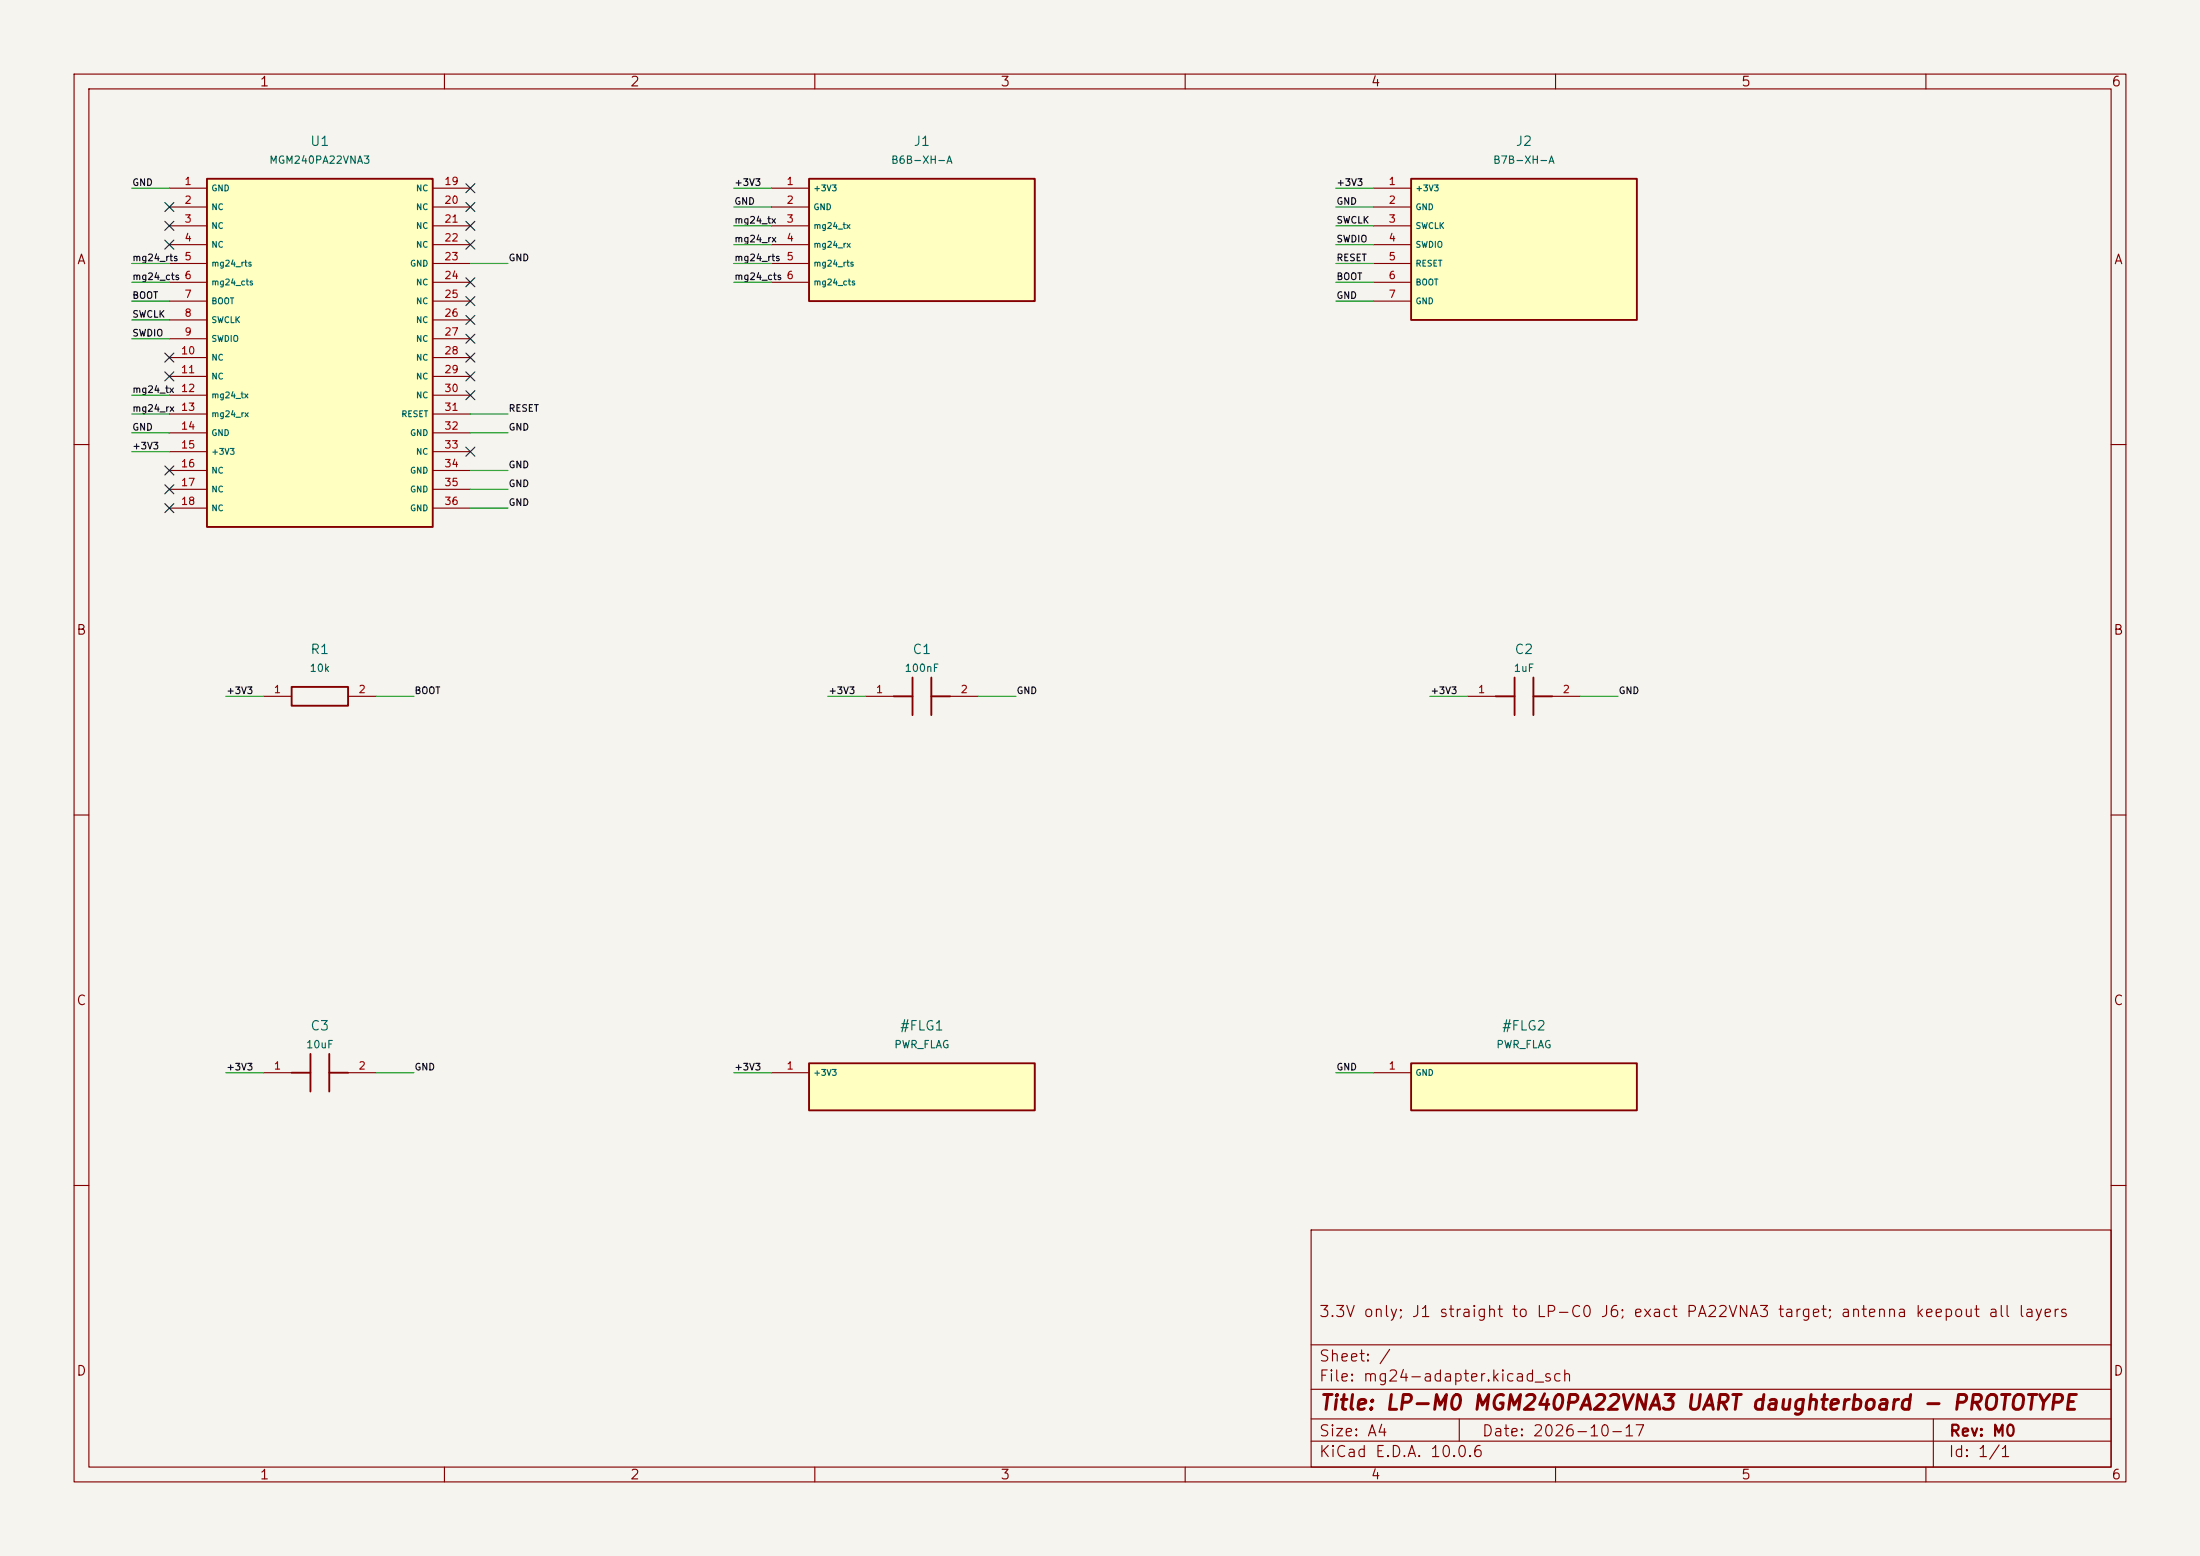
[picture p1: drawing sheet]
(kicad_sch (version 20250114) (generator "eeschema") (paper "A4") (title_block (title "LP-M0 MGM240PA22VNA3 UART daughterboard - PROTOTYPE") (date "2026-10-17") (rev "M0") (comment 1 "3.3V only; J1 straight to LP-C0 J6; exact PA22VNA3 target; antenna keepout all layers"))
(lib_symbols
(symbol "Carrier:LP_U1" (pin_names (offset 0.508)) (in_bom yes) (on_board yes)
(property "Reference" "U1" (at 0 5.08 0) (effects (font (size 1.27 1.27))))
(property "Value" "MGM240PA22VNA3" (at 0 2.54 0) (effects (font (size 1.27 1.27))))
(symbol "LP_U1_0_1" (rectangle (start -15.24 1.27) (end 15.24 -45.72) (stroke (width 0.254) (type default)) (fill (type background))))
(symbol "LP_U1_1_1"
(pin passive line (at -20.32 0.0 0) (length 5.08) (name "GND" (effects (font (size 0.8 0.8)))) (number "1" (effects (font (size 1 1)))))
(pin passive line (at -20.32 -2.54 0) (length 5.08) (name "NC" (effects (font (size 0.8 0.8)))) (number "2" (effects (font (size 1 1)))))
(pin passive line (at -20.32 -5.08 0) (length 5.08) (name "NC" (effects (font (size 0.8 0.8)))) (number "3" (effects (font (size 1 1)))))
(pin passive line (at -20.32 -7.62 0) (length 5.08) (name "NC" (effects (font (size 0.8 0.8)))) (number "4" (effects (font (size 1 1)))))
(pin input line (at -20.32 -10.16 0) (length 5.08) (name "mg24_rts" (effects (font (size 0.8 0.8)))) (number "5" (effects (font (size 1 1)))))
(pin output line (at -20.32 -12.7 0) (length 5.08) (name "mg24_cts" (effects (font (size 0.8 0.8)))) (number "6" (effects (font (size 1 1)))))
(pin input line (at -20.32 -15.24 0) (length 5.08) (name "BOOT" (effects (font (size 0.8 0.8)))) (number "7" (effects (font (size 1 1)))))
(pin input line (at -20.32 -17.78 0) (length 5.08) (name "SWCLK" (effects (font (size 0.8 0.8)))) (number "8" (effects (font (size 1 1)))))
(pin bidirectional line (at -20.32 -20.32 0) (length 5.08) (name "SWDIO" (effects (font (size 0.8 0.8)))) (number "9" (effects (font (size 1 1)))))
(pin passive line (at -20.32 -22.86 0) (length 5.08) (name "NC" (effects (font (size 0.8 0.8)))) (number "10" (effects (font (size 1 1)))))
(pin passive line (at -20.32 -25.4 0) (length 5.08) (name "NC" (effects (font (size 0.8 0.8)))) (number "11" (effects (font (size 1 1)))))
(pin input line (at -20.32 -27.94 0) (length 5.08) (name "mg24_tx" (effects (font (size 0.8 0.8)))) (number "12" (effects (font (size 1 1)))))
(pin output line (at -20.32 -30.48 0) (length 5.08) (name "mg24_rx" (effects (font (size 0.8 0.8)))) (number "13" (effects (font (size 1 1)))))
(pin passive line (at -20.32 -33.02 0) (length 5.08) (name "GND" (effects (font (size 0.8 0.8)))) (number "14" (effects (font (size 1 1)))))
(pin power_in line (at -20.32 -35.56 0) (length 5.08) (name "+3V3" (effects (font (size 0.8 0.8)))) (number "15" (effects (font (size 1 1)))))
(pin passive line (at -20.32 -38.1 0) (length 5.08) (name "NC" (effects (font (size 0.8 0.8)))) (number "16" (effects (font (size 1 1)))))
(pin passive line (at -20.32 -40.64 0) (length 5.08) (name "NC" (effects (font (size 0.8 0.8)))) (number "17" (effects (font (size 1 1)))))
(pin passive line (at -20.32 -43.18 0) (length 5.08) (name "NC" (effects (font (size 0.8 0.8)))) (number "18" (effects (font (size 1 1)))))
(pin passive line (at 20.32 0.0 180) (length 5.08) (name "NC" (effects (font (size 0.8 0.8)))) (number "19" (effects (font (size 1 1)))))
(pin passive line (at 20.32 -2.54 180) (length 5.08) (name "NC" (effects (font (size 0.8 0.8)))) (number "20" (effects (font (size 1 1)))))
(pin passive line (at 20.32 -5.08 180) (length 5.08) (name "NC" (effects (font (size 0.8 0.8)))) (number "21" (effects (font (size 1 1)))))
(pin passive line (at 20.32 -7.62 180) (length 5.08) (name "NC" (effects (font (size 0.8 0.8)))) (number "22" (effects (font (size 1 1)))))
(pin passive line (at 20.32 -10.16 180) (length 5.08) (name "GND" (effects (font (size 0.8 0.8)))) (number "23" (effects (font (size 1 1)))))
(pin passive line (at 20.32 -12.7 180) (length 5.08) (name "NC" (effects (font (size 0.8 0.8)))) (number "24" (effects (font (size 1 1)))))
(pin passive line (at 20.32 -15.24 180) (length 5.08) (name "NC" (effects (font (size 0.8 0.8)))) (number "25" (effects (font (size 1 1)))))
(pin passive line (at 20.32 -17.78 180) (length 5.08) (name "NC" (effects (font (size 0.8 0.8)))) (number "26" (effects (font (size 1 1)))))
(pin passive line (at 20.32 -20.32 180) (length 5.08) (name "NC" (effects (font (size 0.8 0.8)))) (number "27" (effects (font (size 1 1)))))
(pin passive line (at 20.32 -22.86 180) (length 5.08) (name "NC" (effects (font (size 0.8 0.8)))) (number "28" (effects (font (size 1 1)))))
(pin passive line (at 20.32 -25.4 180) (length 5.08) (name "NC" (effects (font (size 0.8 0.8)))) (number "29" (effects (font (size 1 1)))))
(pin passive line (at 20.32 -27.94 180) (length 5.08) (name "NC" (effects (font (size 0.8 0.8)))) (number "30" (effects (font (size 1 1)))))
(pin input line (at 20.32 -30.48 180) (length 5.08) (name "RESET" (effects (font (size 0.8 0.8)))) (number "31" (effects (font (size 1 1)))))
(pin passive line (at 20.32 -33.02 180) (length 5.08) (name "GND" (effects (font (size 0.8 0.8)))) (number "32" (effects (font (size 1 1)))))
(pin passive line (at 20.32 -35.56 180) (length 5.08) (name "NC" (effects (font (size 0.8 0.8)))) (number "33" (effects (font (size 1 1)))))
(pin passive line (at 20.32 -38.1 180) (length 5.08) (name "GND" (effects (font (size 0.8 0.8)))) (number "34" (effects (font (size 1 1)))))
(pin passive line (at 20.32 -40.64 180) (length 5.08) (name "GND" (effects (font (size 0.8 0.8)))) (number "35" (effects (font (size 1 1)))))
(pin passive line (at 20.32 -43.18 180) (length 5.08) (name "GND" (effects (font (size 0.8 0.8)))) (number "36" (effects (font (size 1 1)))))))
(symbol "Carrier:LP_J1" (pin_names (offset 0.508)) (in_bom yes) (on_board yes)
(property "Reference" "J1" (at 0 5.08 0) (effects (font (size 1.27 1.27))))
(property "Value" "B6B-XH-A" (at 0 2.54 0) (effects (font (size 1.27 1.27))))
(symbol "LP_J1_0_1" (rectangle (start -15.24 1.27) (end 15.24 -15.239999999999998) (stroke (width 0.254) (type default)) (fill (type background))))
(symbol "LP_J1_1_1"
(pin passive line (at -20.32 0.0 0) (length 5.08) (name "+3V3" (effects (font (size 0.8 0.8)))) (number "1" (effects (font (size 1 1)))))
(pin passive line (at -20.32 -2.54 0) (length 5.08) (name "GND" (effects (font (size 0.8 0.8)))) (number "2" (effects (font (size 1 1)))))
(pin passive line (at -20.32 -5.08 0) (length 5.08) (name "mg24_tx" (effects (font (size 0.8 0.8)))) (number "3" (effects (font (size 1 1)))))
(pin passive line (at -20.32 -7.62 0) (length 5.08) (name "mg24_rx" (effects (font (size 0.8 0.8)))) (number "4" (effects (font (size 1 1)))))
(pin passive line (at -20.32 -10.16 0) (length 5.08) (name "mg24_rts" (effects (font (size 0.8 0.8)))) (number "5" (effects (font (size 1 1)))))
(pin passive line (at -20.32 -12.7 0) (length 5.08) (name "mg24_cts" (effects (font (size 0.8 0.8)))) (number "6" (effects (font (size 1 1)))))))
(symbol "Carrier:LP_J2" (pin_names (offset 0.508)) (in_bom yes) (on_board yes)
(property "Reference" "J2" (at 0 5.08 0) (effects (font (size 1.27 1.27))))
(property "Value" "B7B-XH-A" (at 0 2.54 0) (effects (font (size 1.27 1.27))))
(symbol "LP_J2_0_1" (rectangle (start -15.24 1.27) (end 15.24 -17.78) (stroke (width 0.254) (type default)) (fill (type background))))
(symbol "LP_J2_1_1"
(pin passive line (at -20.32 0.0 0) (length 5.08) (name "+3V3" (effects (font (size 0.8 0.8)))) (number "1" (effects (font (size 1 1)))))
(pin passive line (at -20.32 -2.54 0) (length 5.08) (name "GND" (effects (font (size 0.8 0.8)))) (number "2" (effects (font (size 1 1)))))
(pin passive line (at -20.32 -5.08 0) (length 5.08) (name "SWCLK" (effects (font (size 0.8 0.8)))) (number "3" (effects (font (size 1 1)))))
(pin passive line (at -20.32 -7.62 0) (length 5.08) (name "SWDIO" (effects (font (size 0.8 0.8)))) (number "4" (effects (font (size 1 1)))))
(pin passive line (at -20.32 -10.16 0) (length 5.08) (name "RESET" (effects (font (size 0.8 0.8)))) (number "5" (effects (font (size 1 1)))))
(pin passive line (at -20.32 -12.7 0) (length 5.08) (name "BOOT" (effects (font (size 0.8 0.8)))) (number "6" (effects (font (size 1 1)))))
(pin passive line (at -20.32 -15.24 0) (length 5.08) (name "GND" (effects (font (size 0.8 0.8)))) (number "7" (effects (font (size 1 1)))))))
(symbol "Carrier:LP_R1" (pin_names (offset 0.508)) (in_bom yes) (on_board yes)
(property "Reference" "R1" (at 0 5.08 0) (effects (font (size 1.27 1.27))))
(property "Value" "10k" (at 0 2.54 0) (effects (font (size 1.27 1.27))))
(symbol "LP_R1_0_1" (rectangle (start -3.81 -1.27) (end 3.81 1.27) (stroke (width 0.254) (type default)) (fill (type none))))
(symbol "LP_R1_1_1"
(pin passive line (at -7.62 0 0) (length 3.81) (name "~" (effects (font (size 0.8 0.8)))) (number "1" (effects (font (size 1 1)))))
(pin passive line (at 7.62 0 180) (length 3.81) (name "~" (effects (font (size 0.8 0.8)))) (number "2" (effects (font (size 1 1)))))))
(symbol "Carrier:LP_C1" (pin_names (offset 0.508)) (in_bom yes) (on_board yes)
(property "Reference" "C1" (at 0 5.08 0) (effects (font (size 1.27 1.27))))
(property "Value" "100nF" (at 0 2.54 0) (effects (font (size 1.27 1.27))))
(symbol "LP_C1_0_1" (polyline (pts (xy -1.27 -2.54) (xy -1.27 2.54)) (stroke (width 0.254) (type default)) (fill (type none)))(polyline (pts (xy 1.27 -2.54) (xy 1.27 2.54)) (stroke (width 0.254) (type default)) (fill (type none)))(polyline (pts (xy -3.81 0) (xy -1.27 0)) (stroke (width 0.254) (type default)) (fill (type none)))(polyline (pts (xy 1.27 0) (xy 3.81 0)) (stroke (width 0.254) (type default)) (fill (type none))))
(symbol "LP_C1_1_1"
(pin passive line (at -7.62 0 0) (length 3.81) (name "~" (effects (font (size 0.8 0.8)))) (number "1" (effects (font (size 1 1)))))
(pin passive line (at 7.62 0 180) (length 3.81) (name "~" (effects (font (size 0.8 0.8)))) (number "2" (effects (font (size 1 1)))))))
(symbol "Carrier:LP_C2" (pin_names (offset 0.508)) (in_bom yes) (on_board yes)
(property "Reference" "C2" (at 0 5.08 0) (effects (font (size 1.27 1.27))))
(property "Value" "1uF" (at 0 2.54 0) (effects (font (size 1.27 1.27))))
(symbol "LP_C2_0_1" (polyline (pts (xy -1.27 -2.54) (xy -1.27 2.54)) (stroke (width 0.254) (type default)) (fill (type none)))(polyline (pts (xy 1.27 -2.54) (xy 1.27 2.54)) (stroke (width 0.254) (type default)) (fill (type none)))(polyline (pts (xy -3.81 0) (xy -1.27 0)) (stroke (width 0.254) (type default)) (fill (type none)))(polyline (pts (xy 1.27 0) (xy 3.81 0)) (stroke (width 0.254) (type default)) (fill (type none))))
(symbol "LP_C2_1_1"
(pin passive line (at -7.62 0 0) (length 3.81) (name "~" (effects (font (size 0.8 0.8)))) (number "1" (effects (font (size 1 1)))))
(pin passive line (at 7.62 0 180) (length 3.81) (name "~" (effects (font (size 0.8 0.8)))) (number "2" (effects (font (size 1 1)))))))
(symbol "Carrier:LP_C3" (pin_names (offset 0.508)) (in_bom yes) (on_board yes)
(property "Reference" "C3" (at 0 5.08 0) (effects (font (size 1.27 1.27))))
(property "Value" "10uF" (at 0 2.54 0) (effects (font (size 1.27 1.27))))
(symbol "LP_C3_0_1" (polyline (pts (xy -1.27 -2.54) (xy -1.27 2.54)) (stroke (width 0.254) (type default)) (fill (type none)))(polyline (pts (xy 1.27 -2.54) (xy 1.27 2.54)) (stroke (width 0.254) (type default)) (fill (type none)))(polyline (pts (xy -3.81 0) (xy -1.27 0)) (stroke (width 0.254) (type default)) (fill (type none)))(polyline (pts (xy 1.27 0) (xy 3.81 0)) (stroke (width 0.254) (type default)) (fill (type none))))
(symbol "LP_C3_1_1"
(pin passive line (at -7.62 0 0) (length 3.81) (name "~" (effects (font (size 0.8 0.8)))) (number "1" (effects (font (size 1 1)))))
(pin passive line (at 7.62 0 180) (length 3.81) (name "~" (effects (font (size 0.8 0.8)))) (number "2" (effects (font (size 1 1)))))))
(symbol "Carrier:LP_FLG1" (pin_names (offset 0.508)) (in_bom no) (on_board no)
(property "Reference" "#FLG1" (at 0 5.08 0) (effects (font (size 1.27 1.27))))
(property "Value" "PWR_FLAG" (at 0 2.54 0) (effects (font (size 1.27 1.27))))
(symbol "LP_FLG1_0_1" (rectangle (start -15.24 1.27) (end 15.24 -5.08) (stroke (width 0.254) (type default)) (fill (type background))))
(symbol "LP_FLG1_1_1"
(pin power_out line (at -20.32 0.0 0) (length 5.08) (name "+3V3" (effects (font (size 0.8 0.8)))) (number "1" (effects (font (size 1 1)))))))
(symbol "Carrier:LP_FLG2" (pin_names (offset 0.508)) (in_bom no) (on_board no)
(property "Reference" "#FLG2" (at 0 5.08 0) (effects (font (size 1.27 1.27))))
(property "Value" "PWR_FLAG" (at 0 2.54 0) (effects (font (size 1.27 1.27))))
(symbol "LP_FLG2_0_1" (rectangle (start -15.24 1.27) (end 15.24 -5.08) (stroke (width 0.254) (type default)) (fill (type background))))
(symbol "LP_FLG2_1_1"
(pin power_out line (at -20.32 0.0 0) (length 5.08) (name "GND" (effects (font (size 0.8 0.8)))) (number "1" (effects (font (size 1 1))))))))
(wire (pts (xy 22.86 25.4) (xy 17.78 25.4)) (stroke (width 0) (type default)))
(wire (pts (xy 22.86 35.56) (xy 17.78 35.56)) (stroke (width 0) (type default)))
(wire (pts (xy 22.86 38.1) (xy 17.78 38.1)) (stroke (width 0) (type default)))
(wire (pts (xy 22.86 40.64) (xy 17.78 40.64)) (stroke (width 0) (type default)))
(wire (pts (xy 22.86 43.18) (xy 17.78 43.18)) (stroke (width 0) (type default)))
(wire (pts (xy 22.86 45.72) (xy 17.78 45.72)) (stroke (width 0) (type default)))
(wire (pts (xy 22.86 53.34) (xy 17.78 53.34)) (stroke (width 0) (type default)))
(wire (pts (xy 22.86 55.88) (xy 17.78 55.88)) (stroke (width 0) (type default)))
(wire (pts (xy 22.86 58.42) (xy 17.78 58.42)) (stroke (width 0) (type default)))
(wire (pts (xy 22.86 60.96) (xy 17.78 60.96)) (stroke (width 0) (type default)))
(wire (pts (xy 63.5 35.56) (xy 68.58 35.56)) (stroke (width 0) (type default)))
(wire (pts (xy 63.5 55.88) (xy 68.58 55.88)) (stroke (width 0) (type default)))
(wire (pts (xy 63.5 58.42) (xy 68.58 58.42)) (stroke (width 0) (type default)))
(wire (pts (xy 63.5 63.5) (xy 68.58 63.5)) (stroke (width 0) (type default)))
(wire (pts (xy 63.5 66.04) (xy 68.58 66.04)) (stroke (width 0) (type default)))
(wire (pts (xy 63.5 68.58) (xy 68.58 68.58)) (stroke (width 0) (type default)))
(wire (pts (xy 104.14 25.4) (xy 99.06 25.4)) (stroke (width 0) (type default)))
(wire (pts (xy 104.14 27.94) (xy 99.06 27.94)) (stroke (width 0) (type default)))
(wire (pts (xy 104.14 30.48) (xy 99.06 30.48)) (stroke (width 0) (type default)))
(wire (pts (xy 104.14 33.02) (xy 99.06 33.02)) (stroke (width 0) (type default)))
(wire (pts (xy 104.14 35.56) (xy 99.06 35.56)) (stroke (width 0) (type default)))
(wire (pts (xy 104.14 38.1) (xy 99.06 38.1)) (stroke (width 0) (type default)))
(wire (pts (xy 185.42 25.4) (xy 180.34 25.4)) (stroke (width 0) (type default)))
(wire (pts (xy 185.42 27.94) (xy 180.34 27.94)) (stroke (width 0) (type default)))
(wire (pts (xy 185.42 30.48) (xy 180.34 30.48)) (stroke (width 0) (type default)))
(wire (pts (xy 185.42 33.02) (xy 180.34 33.02)) (stroke (width 0) (type default)))
(wire (pts (xy 185.42 35.56) (xy 180.34 35.56)) (stroke (width 0) (type default)))
(wire (pts (xy 185.42 38.1) (xy 180.34 38.1)) (stroke (width 0) (type default)))
(wire (pts (xy 185.42 40.64) (xy 180.34 40.64)) (stroke (width 0) (type default)))
(wire (pts (xy 35.56 93.98) (xy 30.48 93.98)) (stroke (width 0) (type default)))
(wire (pts (xy 50.8 93.98) (xy 55.88 93.98)) (stroke (width 0) (type default)))
(wire (pts (xy 116.84 93.98) (xy 111.76 93.98)) (stroke (width 0) (type default)))
(wire (pts (xy 132.08 93.98) (xy 137.16 93.98)) (stroke (width 0) (type default)))
(wire (pts (xy 198.12 93.98) (xy 193.04 93.98)) (stroke (width 0) (type default)))
(wire (pts (xy 213.36 93.98) (xy 218.44 93.98)) (stroke (width 0) (type default)))
(wire (pts (xy 35.56 144.78) (xy 30.48 144.78)) (stroke (width 0) (type default)))
(wire (pts (xy 50.8 144.78) (xy 55.88 144.78)) (stroke (width 0) (type default)))
(wire (pts (xy 104.14 144.78) (xy 99.06 144.78)) (stroke (width 0) (type default)))
(wire (pts (xy 185.42 144.78) (xy 180.34 144.78)) (stroke (width 0) (type default)))
(label "GND" (at 17.78 25.4 180) (effects (font (size 0.9 0.9)) (justify left bottom)))
(label "mg24_rts" (at 17.78 35.56 180) (effects (font (size 0.9 0.9)) (justify left bottom)))
(label "mg24_cts" (at 17.78 38.1 180) (effects (font (size 0.9 0.9)) (justify left bottom)))
(label "BOOT" (at 17.78 40.64 180) (effects (font (size 0.9 0.9)) (justify left bottom)))
(label "SWCLK" (at 17.78 43.18 180) (effects (font (size 0.9 0.9)) (justify left bottom)))
(label "SWDIO" (at 17.78 45.72 180) (effects (font (size 0.9 0.9)) (justify left bottom)))
(label "mg24_tx" (at 17.78 53.34 180) (effects (font (size 0.9 0.9)) (justify left bottom)))
(label "mg24_rx" (at 17.78 55.88 180) (effects (font (size 0.9 0.9)) (justify left bottom)))
(label "GND" (at 17.78 58.42 180) (effects (font (size 0.9 0.9)) (justify left bottom)))
(label "+3V3" (at 17.78 60.96 180) (effects (font (size 0.9 0.9)) (justify left bottom)))
(label "GND" (at 68.58 35.56 0) (effects (font (size 0.9 0.9)) (justify left bottom)))
(label "RESET" (at 68.58 55.88 0) (effects (font (size 0.9 0.9)) (justify left bottom)))
(label "GND" (at 68.58 58.42 0) (effects (font (size 0.9 0.9)) (justify left bottom)))
(label "GND" (at 68.58 63.5 0) (effects (font (size 0.9 0.9)) (justify left bottom)))
(label "GND" (at 68.58 66.04 0) (effects (font (size 0.9 0.9)) (justify left bottom)))
(label "GND" (at 68.58 68.58 0) (effects (font (size 0.9 0.9)) (justify left bottom)))
(label "+3V3" (at 99.06 25.4 180) (effects (font (size 0.9 0.9)) (justify left bottom)))
(label "GND" (at 99.06 27.94 180) (effects (font (size 0.9 0.9)) (justify left bottom)))
(label "mg24_tx" (at 99.06 30.48 180) (effects (font (size 0.9 0.9)) (justify left bottom)))
(label "mg24_rx" (at 99.06 33.02 180) (effects (font (size 0.9 0.9)) (justify left bottom)))
(label "mg24_rts" (at 99.06 35.56 180) (effects (font (size 0.9 0.9)) (justify left bottom)))
(label "mg24_cts" (at 99.06 38.1 180) (effects (font (size 0.9 0.9)) (justify left bottom)))
(label "+3V3" (at 180.34 25.4 180) (effects (font (size 0.9 0.9)) (justify left bottom)))
(label "GND" (at 180.34 27.94 180) (effects (font (size 0.9 0.9)) (justify left bottom)))
(label "SWCLK" (at 180.34 30.48 180) (effects (font (size 0.9 0.9)) (justify left bottom)))
(label "SWDIO" (at 180.34 33.02 180) (effects (font (size 0.9 0.9)) (justify left bottom)))
(label "RESET" (at 180.34 35.56 180) (effects (font (size 0.9 0.9)) (justify left bottom)))
(label "BOOT" (at 180.34 38.1 180) (effects (font (size 0.9 0.9)) (justify left bottom)))
(label "GND" (at 180.34 40.64 180) (effects (font (size 0.9 0.9)) (justify left bottom)))
(label "+3V3" (at 30.48 93.98 180) (effects (font (size 0.9 0.9)) (justify left bottom)))
(label "BOOT" (at 55.88 93.98 0) (effects (font (size 0.9 0.9)) (justify left bottom)))
(label "+3V3" (at 111.76 93.98 180) (effects (font (size 0.9 0.9)) (justify left bottom)))
(label "GND" (at 137.16 93.98 0) (effects (font (size 0.9 0.9)) (justify left bottom)))
(label "+3V3" (at 193.04 93.98 180) (effects (font (size 0.9 0.9)) (justify left bottom)))
(label "GND" (at 218.44 93.98 0) (effects (font (size 0.9 0.9)) (justify left bottom)))
(label "+3V3" (at 30.48 144.78 180) (effects (font (size 0.9 0.9)) (justify left bottom)))
(label "GND" (at 55.88 144.78 0) (effects (font (size 0.9 0.9)) (justify left bottom)))
(label "+3V3" (at 99.06 144.78 180) (effects (font (size 0.9 0.9)) (justify left bottom)))
(label "GND" (at 180.34 144.78 180) (effects (font (size 0.9 0.9)) (justify left bottom)))
(no_connect (at 22.86 27.94))
(no_connect (at 22.86 30.48))
(no_connect (at 22.86 33.02))
(no_connect (at 22.86 48.26))
(no_connect (at 22.86 50.8))
(no_connect (at 22.86 63.5))
(no_connect (at 22.86 66.04))
(no_connect (at 22.86 68.58))
(no_connect (at 63.5 25.4))
(no_connect (at 63.5 27.94))
(no_connect (at 63.5 30.48))
(no_connect (at 63.5 33.02))
(no_connect (at 63.5 38.1))
(no_connect (at 63.5 40.64))
(no_connect (at 63.5 43.18))
(no_connect (at 63.5 45.72))
(no_connect (at 63.5 48.26))
(no_connect (at 63.5 50.8))
(no_connect (at 63.5 53.34))
(no_connect (at 63.5 60.96))
(symbol (lib_id "Carrier:LP_U1") (at 43.1800 25.4000 0) (unit 1) (in_bom yes) (on_board yes) (dnp no)
(property "Reference" "U1" (at 43.18 19.049999999999997 0) (effects (font (size 1.27 1.27))))
(property "Value" "MGM240PA22VNA3" (at 43.18 21.59 0) (effects (font (size 1.0 1.0))))
(property "Footprint" "Carrier:MGM240P" (at 43.18 25.4 0) (effects (font (size 1 1)) hide))
(pin "1")
(pin "2")
(pin "3")
(pin "4")
(pin "5")
(pin "6")
(pin "7")
(pin "8")
(pin "9")
(pin "10")
(pin "11")
(pin "12")
(pin "13")
(pin "14")
(pin "15")
(pin "16")
(pin "17")
(pin "18")
(pin "19")
(pin "20")
(pin "21")
(pin "22")
(pin "23")
(pin "24")
(pin "25")
(pin "26")
(pin "27")
(pin "28")
(pin "29")
(pin "30")
(pin "31")
(pin "32")
(pin "33")
(pin "34")
(pin "35")
(pin "36") )
(symbol (lib_id "Carrier:LP_J1") (at 124.4600 25.4000 0) (unit 1) (in_bom yes) (on_board yes) (dnp no)
(property "Reference" "J1" (at 124.46000000000001 19.049999999999997 0) (effects (font (size 1.27 1.27))))
(property "Value" "B6B-XH-A" (at 124.46000000000001 21.59 0) (effects (font (size 1.0 1.0))))
(property "Footprint" "Carrier:JST_XH_B6B-XH-A_1x06_P2.50mm_Vertical" (at 124.46000000000001 25.4 0) (effects (font (size 1 1)) hide))
(pin "1")
(pin "2")
(pin "3")
(pin "4")
(pin "5")
(pin "6") )
(symbol (lib_id "Carrier:LP_J2") (at 205.7400 25.4000 0) (unit 1) (in_bom yes) (on_board yes) (dnp no)
(property "Reference" "J2" (at 205.74 19.049999999999997 0) (effects (font (size 1.27 1.27))))
(property "Value" "B7B-XH-A" (at 205.74 21.59 0) (effects (font (size 1.0 1.0))))
(property "Footprint" "Carrier:JST_XH_B7B-XH-A_1x07_P2.50mm_Vertical" (at 205.74 25.4 0) (effects (font (size 1 1)) hide))
(pin "1")
(pin "2")
(pin "3")
(pin "4")
(pin "5")
(pin "6")
(pin "7") )
(symbol (lib_id "Carrier:LP_R1") (at 43.1800 93.9800 0) (unit 1) (in_bom yes) (on_board yes) (dnp no)
(property "Reference" "R1" (at 43.18 87.63000000000001 0) (effects (font (size 1.27 1.27))))
(property "Value" "10k" (at 43.18 90.17 0) (effects (font (size 1.0 1.0))))
(property "Footprint" "Carrier:R_0805_2012Metric" (at 43.18 93.98 0) (effects (font (size 1 1)) hide))
(pin "1")
(pin "2") )
(symbol (lib_id "Carrier:LP_C1") (at 124.4600 93.9800 0) (unit 1) (in_bom yes) (on_board yes) (dnp no)
(property "Reference" "C1" (at 124.46000000000001 87.63000000000001 0) (effects (font (size 1.27 1.27))))
(property "Value" "100nF" (at 124.46000000000001 90.17 0) (effects (font (size 1.0 1.0))))
(property "Footprint" "Carrier:C_0805_2012Metric" (at 124.46000000000001 93.98 0) (effects (font (size 1 1)) hide))
(pin "1")
(pin "2") )
(symbol (lib_id "Carrier:LP_C2") (at 205.7400 93.9800 0) (unit 1) (in_bom yes) (on_board yes) (dnp no)
(property "Reference" "C2" (at 205.74 87.63000000000001 0) (effects (font (size 1.27 1.27))))
(property "Value" "1uF" (at 205.74 90.17 0) (effects (font (size 1.0 1.0))))
(property "Footprint" "Carrier:C_0805_2012Metric" (at 205.74 93.98 0) (effects (font (size 1 1)) hide))
(pin "1")
(pin "2") )
(symbol (lib_id "Carrier:LP_C3") (at 43.1800 144.7800 0) (unit 1) (in_bom yes) (on_board yes) (dnp no)
(property "Reference" "C3" (at 43.18 138.43 0) (effects (font (size 1.27 1.27))))
(property "Value" "10uF" (at 43.18 140.97 0) (effects (font (size 1.0 1.0))))
(property "Footprint" "Carrier:C_1206_3216Metric" (at 43.18 144.78 0) (effects (font (size 1 1)) hide))
(pin "1")
(pin "2") )
(symbol (lib_id "Carrier:LP_FLG1") (at 124.4600 144.7800 0) (unit 1) (in_bom no) (on_board no) (dnp no)
(property "Reference" "#FLG1" (at 124.46000000000001 138.43 0) (effects (font (size 1.27 1.27))))
(property "Value" "PWR_FLAG" (at 124.46000000000001 140.97 0) (effects (font (size 1.0 1.0))))
(property "Footprint" "" (at 124.46000000000001 144.78 0) (effects (font (size 1 1)) hide))
(pin "1") )
(symbol (lib_id "Carrier:LP_FLG2") (at 205.7400 144.7800 0) (unit 1) (in_bom no) (on_board no) (dnp no)
(property "Reference" "#FLG2" (at 205.74 138.43 0) (effects (font (size 1.27 1.27))))
(property "Value" "PWR_FLAG" (at 205.74 140.97 0) (effects (font (size 1.0 1.0))))
(property "Footprint" "" (at 205.74 144.78 0) (effects (font (size 1 1)) hide))
(pin "1") ))
